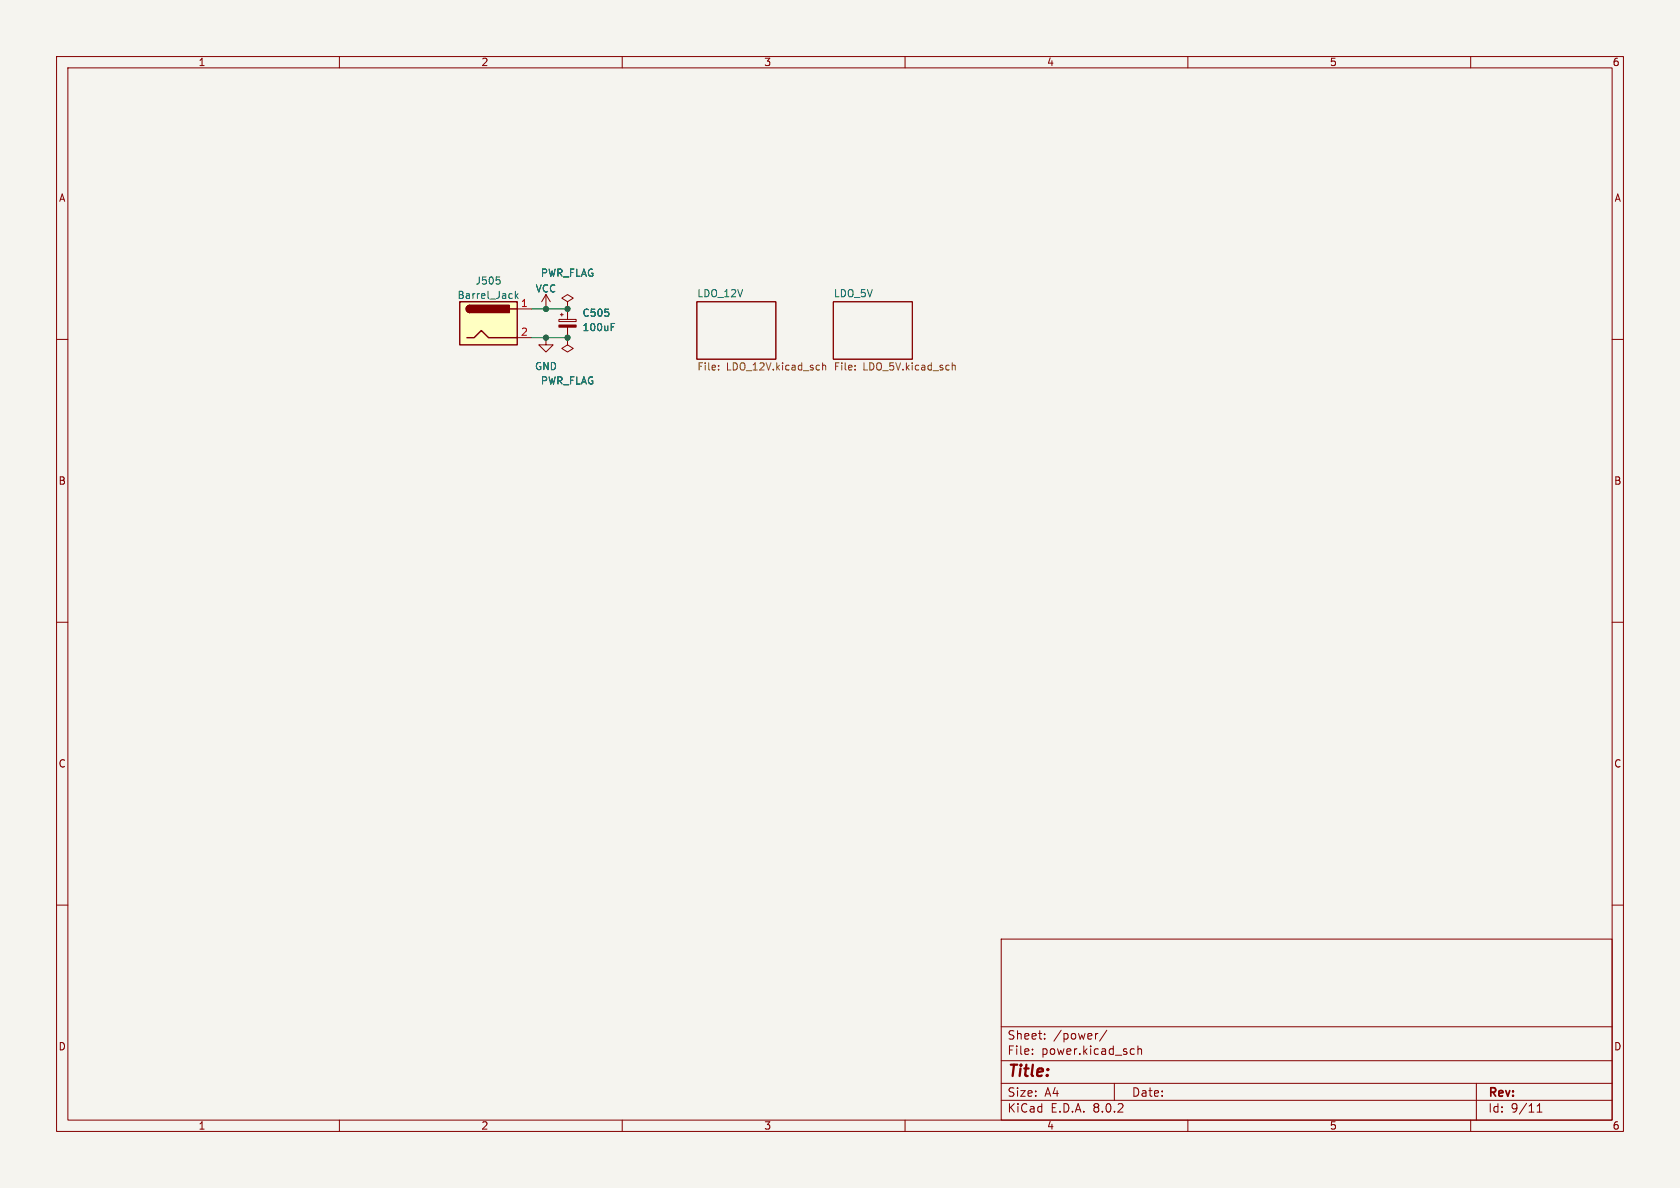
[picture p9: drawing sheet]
<svg xmlns="http://www.w3.org/2000/svg" width="297mm" height="210mm" viewBox="0 0 297 210" stroke-linecap="round" stroke-linejoin="round" font-family="sans-serif">
<path d="M0 0h297v210h-297z" fill="#f5f4ef" stroke="#f5f4ef" stroke-width=".18"/>
<g fill="none" stroke="#840000" stroke-width=".18">
<path d="M10 10h277v190h-277zM12 12h273v186h-273zM60 10v2M110 10v2M160 10v2M210 10v2M260 10v2M10 60h2M123.2 53.3h14v10.2h-14zM147.3 53.3h14v10.2h-14zM285 60h2M10 110h2"/>
<path d="M285 110h2M10 160h2M285 160h2M177 166h108v32h-108zM60 198v2M110 198v2M160 198v2M177 194.5h108M177 191.5h108M177 187.5h108M177 181.5h108M182.5 186.3v.1"/>
<path d="M182.5 185.5v.1M184.7 183.6v.1M184.7 182.8v.1M194.1 182.7l-.3 .1M195.7 182.1l-1.3 2M197 191.5v3M200.1 185.4l.4 .1M200.5 186.3l-.4 .1M201.2 185.5l.2-.1 .3 .1 .1 .9M201.2 184.9v1.5M210 198v2M260 198v2"/>
<path d="M261 191.5v6.5M271.7 196.6h.9M271.7 195.5l.5-.4v1.5"/>
</g>
<path d="M127 65.3v.1M127 64.6v.1M145.4 64.7l.2-.1h.3l.1 .8M145.4 64.1v1.3M151.2 65.3v.1M151.2 64.6v.1M168.3 64.1v1.3M168.3 64.7l.2-.1h.3l.1 .8" fill="none" stroke="#725600" stroke-width=".18"/>
<path d="M81.3 53.3h10.1v7.7h-10.1z" fill="#ffffc2"/>
<path d="M81.3 53.3h10.1v7.7h-10.1zM82.5 59.7h1.3l1.3-1.3 1.3 1.3h5M83.1 54a.64 .64 0 0 0-.7 .6 .64 .64 0 0 0 .7 .6M90.2 54.6h1.2" fill="none" stroke="#840000" stroke-width=".25"/>
<g fill="#840000" stroke="#840000" stroke-width=".25">
<path d="M82.6 54.2l.5-.2v1.2a.63 .63 0 0 1-.6-.3 .63 .63 0 0 1 .1-.7z"/>
<path d="M83.1 54h6.9v1.2h-6.9z"/>
</g>
<g fill="none" stroke="#840000" stroke-width=".18">
<path d="M91.4 54.6h2.6M91.4 59.7h2.6M96.5 59.7v1.3h1.3l-1.3 1.2-1.3-1.2h1.3M96.5 52.1l-.7 1.2M96.5 52.1v2.5M96.5 52.1l.8 1.2M98.8 56.5h3.1v.3h-3.1zM99.1 55.6h.5M99.3 55.4v.5M100.3 59.7v1.3l1 .6-1 .6-1-.6 1-.6M100.3 59.7h.1M100.3 53.3l1-.6-1-.6-1 .6 1 .6v1.3"/>
<path d="M100.3 54.6h.1M100.3 54.6v1.9M100.3 57.8v1.9"/>
</g>
<path d="M87.8 48.9h.6M88.3 49.5l.1 .2-.1 .5M91.1 51.5v1.3M91.2 52.3l.4 .5M91.6 51.9l-.5 .5M108.1 57.8h.4M108.1 57.2h.6" fill="none" stroke="#006464" stroke-width=".18"/>
<path d="M98.8 57.5h3.1v.3h-3.1z" fill="#840000" stroke="#840000" stroke-width=".18"/>
<path d="M94 59.7h6.3M94 54.6h6.3" fill="none" stroke="#009600" stroke-width=".18"/>
<g fill="#009600" stroke="#009600" stroke-width=".18">
<circle cx="96.5" cy="59.7" r=".46"/>
<circle cx="96.5" cy="54.6" r=".46"/>
<circle cx="100.3" cy="54.6" r=".46"/>
<circle cx="100.3" cy="59.7" r=".46"/>
</g>
<text font-size="2.8" fill="#840000" x="178" y="190.9">Title:</text>
<g font-size="2.1" fill="#840000">
<text x="178" y="184">Sheet:</text>
<text x="186.2" y="184">/power/</text>
<text x="178" y="186.7">File:</text>
<text x="184.1" y="186.7">power.kicad_sch</text>
<text x="178" y="196.9">KiCad</text>
<text x="178" y="194.1">Size:</text>
<text x="184.7" y="194.1">A4</text>
<text x="185.7" y="196.9">E.D.A.</text>
<text x="193.3" y="196.9">8.0.2</text>
<text x="200" y="194.1">Date:</text>
<text x="263" y="194.3">Rev:</text>
<text x="263" y="196.9">Id:</text>
<text x="267.1" y="196.9">9/11</text>
</g>
<g font-size="1.8" fill="#840000">
<text x="35" y="11.9">1</text>
<text x="85" y="11.9">2</text>
<text x="135" y="11.9">3</text>
<text x="185" y="11.9">4</text>
<text x="235" y="11.9">5</text>
<text x="285" y="11.9">6</text>
<text x="10.3" y="35.9">A</text>
<text x="285.3" y="35.9">A</text>
<text x="10.3" y="85.9">B</text>
<text x="285.3" y="85.9">B</text>
<text x="10.3" y="135.9">C</text>
<text x="285.3" y="135.9">C</text>
<text x="10.3" y="185.9">D</text>
<text x="285.3" y="185.9">D</text>
<text x="35" y="199.9">1</text>
<text x="85" y="199.9">2</text>
<text x="135" y="199.9">3</text>
<text x="185" y="199.9">4</text>
<text x="235" y="199.9">5</text>
<text x="285" y="199.9">6</text>
</g>
<g font-size="1.8" fill="#006464">
<text x="80.8" y="53">Barrel_Jack</text>
<text x="84" y="50.5">J505</text>
<text x="94.6" y="51.9">VCC</text>
<text x="95.5" y="49.1">PWR_FLAG</text>
<text x="123.2" y="52.6">LDO_12V</text>
<text x="147.3" y="52.6">LDO_5V</text>
<text x="102.9" y="56.2">C505</text>
<text x="102.9" y="58.7">100uF</text>
<text x="94.5" y="65.6">GND</text>
<text x="95.5" y="68.2">PWR_FLAG</text>
</g>
<g font-size="1.8" fill="#a90000">
<text x="92" y="54.4">1</text>
<text x="92" y="59.4">2</text>
</g>
<g font-size="1.8" fill="#725600">
<text x="123.2" y="65.8">File:</text>
<text x="128.4" y="65.8">LDO_12V.kicad_sch</text>
<text x="147.3" y="65.8">File:</text>
<text x="152.5" y="65.8">LDO_5V.kicad_sch</text>
</g>
</svg>
